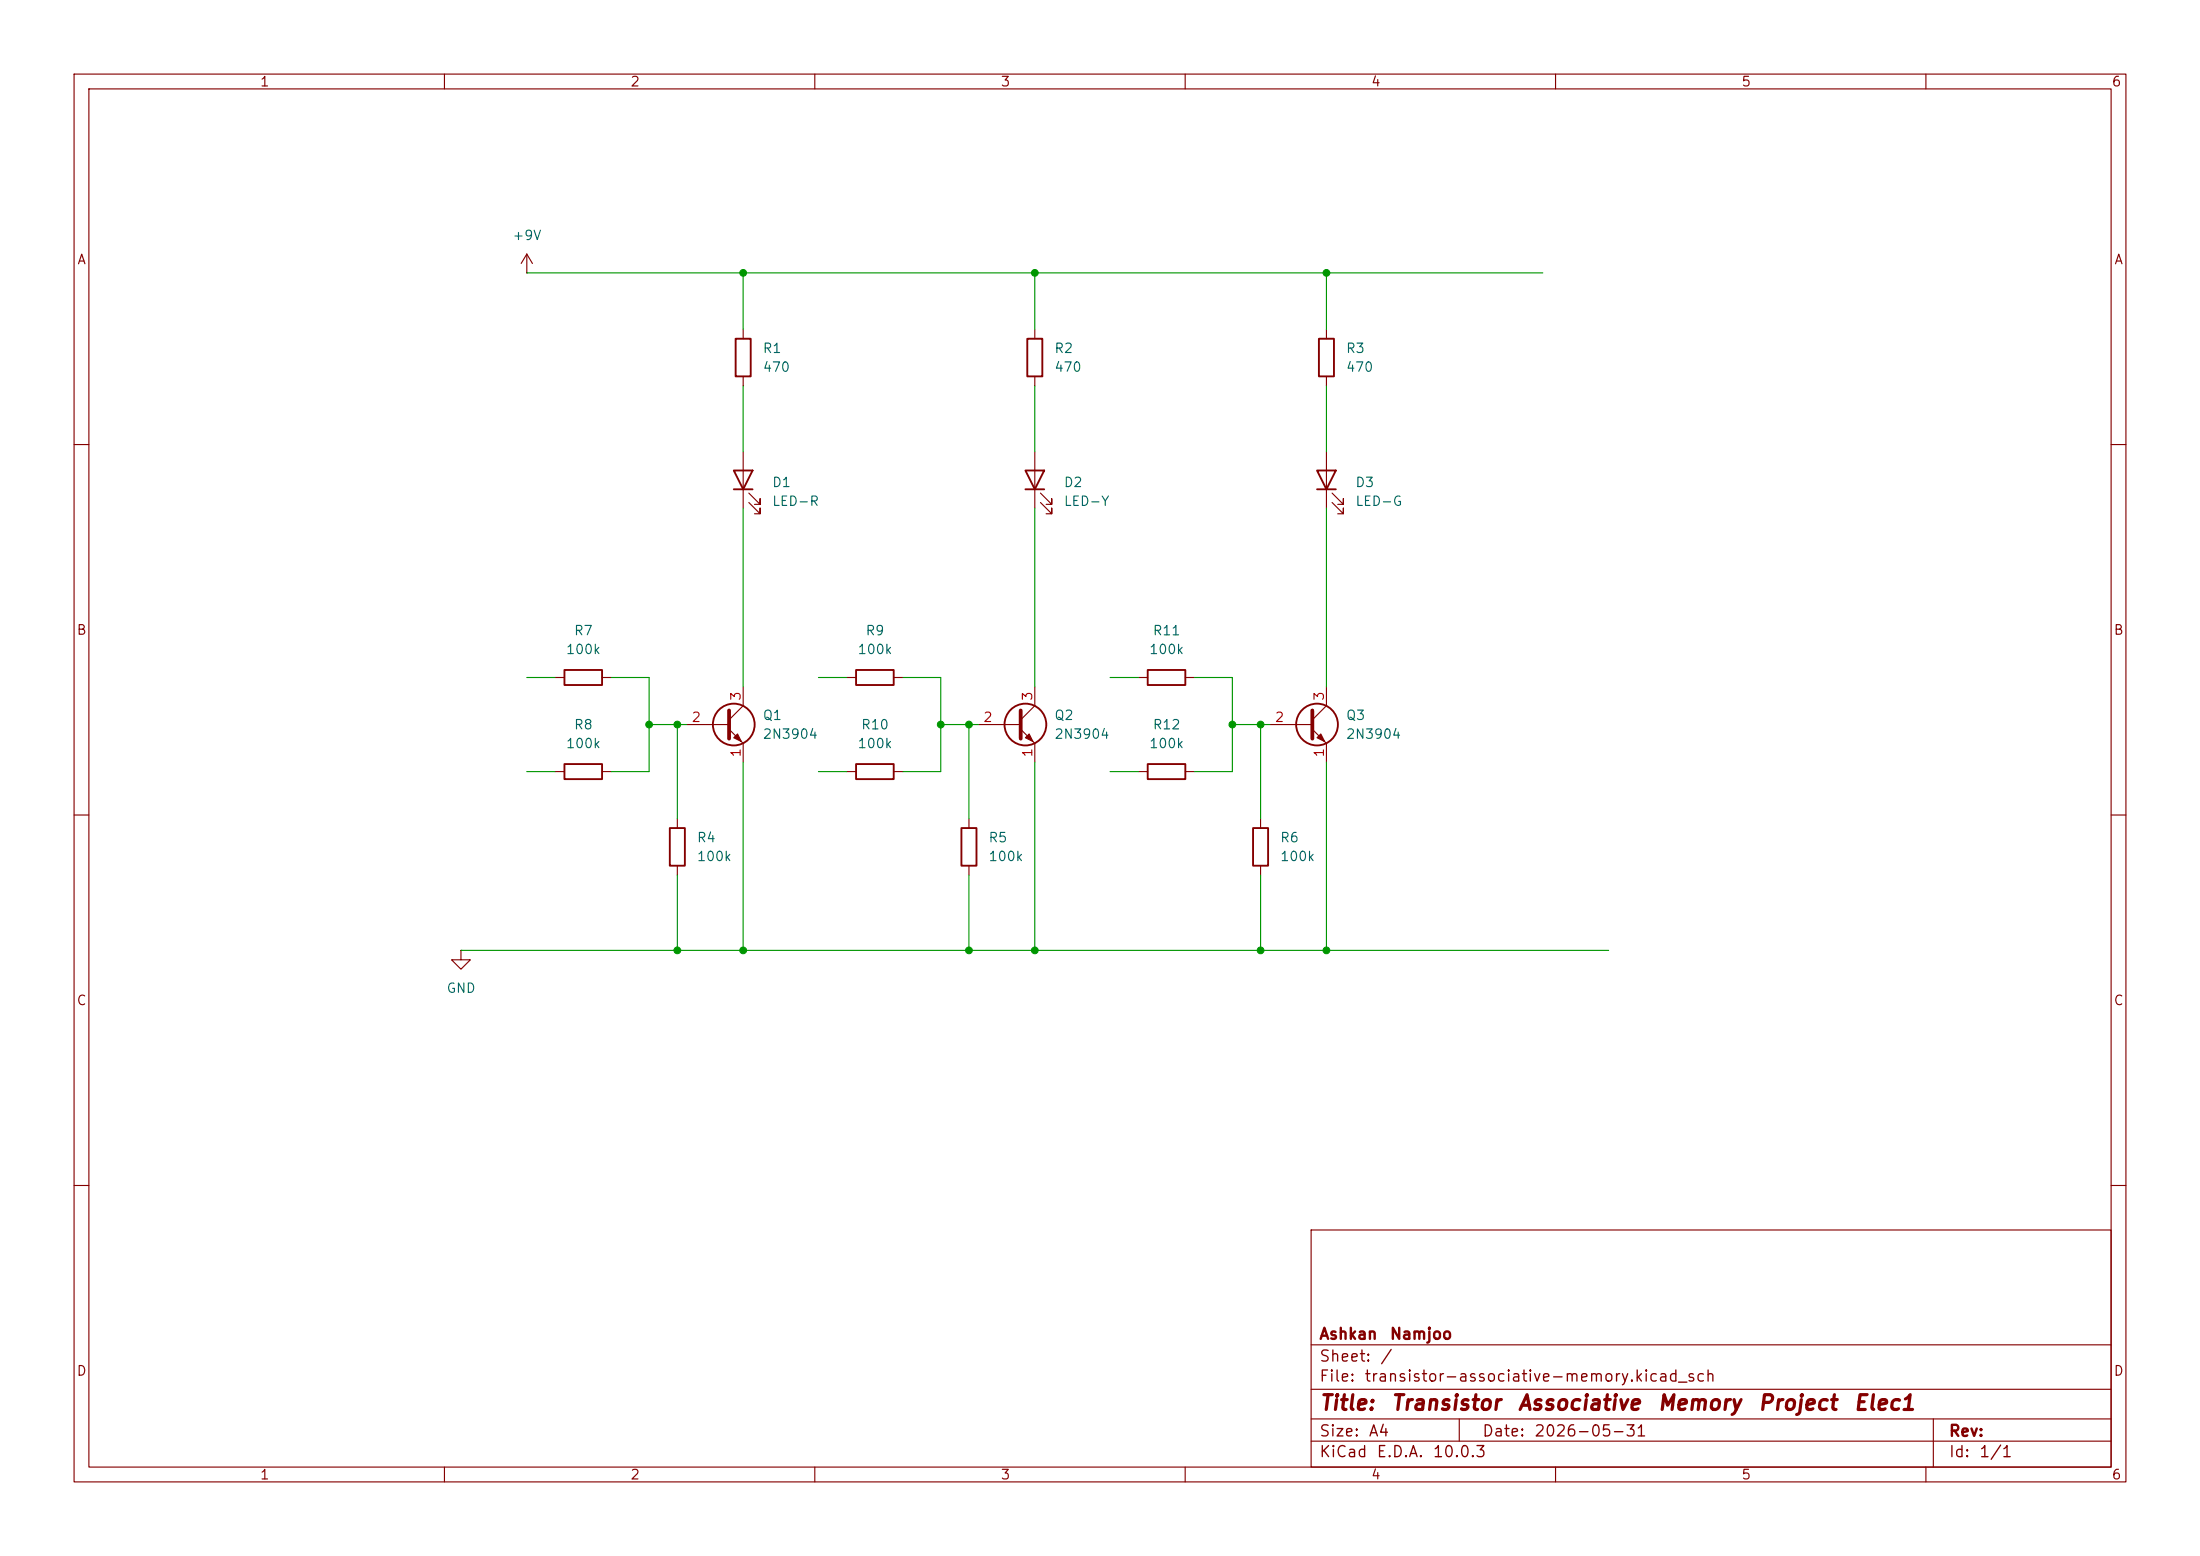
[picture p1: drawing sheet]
(kicad_sch
 (version 20260306)
 (generator "eeschema")
 (generator_version "10.0")
 (paper "A4")
 (title_block
  (title "Transistor Associative Memory Project Elec1")
  (date "2026-05-31")
  (company "Ashkan Namjoo"))
 (lib_symbols
  (symbol "Device:LED"
   (pin_numbers (hide yes))
   (pin_names
    (offset 1.016) (hide yes)) (exclude_from_sim no) (in_bom yes) (on_board yes)
   (in_pos_files yes)
   (duplicate_pin_numbers_are_jumpers no)
   (property "Reference" "D" (at 0 2.54 0) (show_name no) (do_not_autoplace no) (effects (font (size 1.27 1.27))))
   (property "Value" "LED" (at 0 -2.54 0) (show_name no) (do_not_autoplace no) (effects (font (size 1.27 1.27))))
   (property "Footprint" "" (at 0 0 0) (show_name no) (do_not_autoplace no) (hide yes) (effects (font (size 1.27 1.27))))
   (property "Datasheet" "" (at 0 0 0) (show_name no) (do_not_autoplace no) (hide yes) (effects (font (size 1.27 1.27))))
   (property "Description" "Light emitting diode" (at 0 0 0) (show_name no) (do_not_autoplace no) (hide yes) (effects (font (size 1.27 1.27))))
   (property "Sim.Pins" "1=K 2=A" (at 0 0 0) (show_name no) (do_not_autoplace no) (hide yes) (effects (font (size 1.27 1.27))))
   (symbol "LED_0_1"
    (polyline (pts (xy -3.048 -0.762) (xy -4.572 -2.286) (xy -3.81 -2.286) (xy -4.572 -2.286) (xy -4.572 -1.524)) (stroke (width 0) (type default)) (fill (type none)))
    (polyline (pts (xy -1.778 -0.762) (xy -3.302 -2.286) (xy -2.54 -2.286) (xy -3.302 -2.286) (xy -3.302 -1.524)) (stroke (width 0) (type default)) (fill (type none)))
    (polyline (pts (xy -1.27 0) (xy 1.27 0)) (stroke (width 0) (type default)) (fill (type none)))
    (polyline (pts (xy -1.27 -1.27) (xy -1.27 1.27)) (stroke (width 0.254) (type default)) (fill (type none)))
    (polyline (pts (xy 1.27 -1.27) (xy 1.27 1.27) (xy -1.27 0) (xy 1.27 -1.27)) (stroke (width 0.254) (type default)) (fill (type none))))
   (symbol "LED_1_1"
    (pin passive line (at -3.81 0 0) (length 2.54) (name "K" (effects (font (size 1.27 1.27)))) (number "1" (effects (font (size 1.27 1.27)))))
    (pin passive line (at 3.81 0 180) (length 2.54) (name "A" (effects (font (size 1.27 1.27)))) (number "2" (effects (font (size 1.27 1.27))))))
   (embedded_fonts no))
  (symbol "Device:R"
   (pin_numbers (hide yes))
   (pin_names
    (offset 0)) (exclude_from_sim no) (in_bom yes) (on_board yes)
   (in_pos_files yes)
   (duplicate_pin_numbers_are_jumpers no)
   (property "Reference" "R" (at 2.032 0 90) (show_name no) (do_not_autoplace no) (effects (font (size 1.27 1.27))))
   (property "Value" "R" (at 0 0 90) (show_name no) (do_not_autoplace no) (effects (font (size 1.27 1.27))))
   (property "Footprint" "" (at -1.778 0 90) (show_name no) (do_not_autoplace no) (hide yes) (effects (font (size 1.27 1.27))))
   (property "Datasheet" "" (at 0 0 0) (show_name no) (do_not_autoplace no) (hide yes) (effects (font (size 1.27 1.27))))
   (property "Description" "Resistor" (at 0 0 0) (show_name no) (do_not_autoplace no) (hide yes) (effects (font (size 1.27 1.27))))
   (symbol "R_0_1"
    (rectangle (start -1.016 -2.54) (end 1.016 2.54) (stroke (width 0.254) (type default)) (fill (type none))))
   (symbol "R_1_1"
    (pin passive line (at 0 3.81 270) (length 1.27) (name "" (effects (font (size 1.27 1.27)))) (number "1" (effects (font (size 1.27 1.27)))))
    (pin passive line (at 0 -3.81 90) (length 1.27) (name "" (effects (font (size 1.27 1.27)))) (number "2" (effects (font (size 1.27 1.27))))))
   (embedded_fonts no))
  (symbol "Transistor_BJT:2N3904"
   (pin_names
    (offset 0) (hide yes)) (exclude_from_sim no) (in_bom yes) (on_board yes)
   (in_pos_files yes)
   (duplicate_pin_numbers_are_jumpers no)
   (property "Reference" "Q" (at 5.08 1.905 0) (show_name no) (do_not_autoplace no) (effects (font (size 1.27 1.27)) (justify left)))
   (property "Value" "2N3904" (at 5.08 0 0) (show_name no) (do_not_autoplace no) (effects (font (size 1.27 1.27)) (justify left)))
   (property "Footprint" "Package_TO_SOT_THT:TO-92_Inline" (at 5.08 -1.905 0) (show_name no) (do_not_autoplace no) (hide yes) (effects (font (size 1.27 1.27)
    (italic yes)) (justify left)))
   (property "Datasheet" "https://www.onsemi.com/pub/Collateral/2N3903-D.PDF" (at 0 0 0) (show_name no) (do_not_autoplace no) (hide yes) (effects (font (size 1.27 1.27)) (justify left)))
   (property "Description" "0.2A Ic, 40V Vce, Small Signal NPN Transistor, TO-92" (at 0 0 0) (show_name no) (do_not_autoplace no) (hide yes) (effects (font (size 1.27 1.27))))
   (property "Sim.Device" "NPN" (at 0 0 0) (show_name no) (do_not_autoplace no) (hide yes) (effects (font (size 1.27 1.27))))
   (property "Sim.Pins" "1=E 2=B 3=C" (at 0 0 0) (show_name no) (do_not_autoplace no) (hide yes) (effects (font (size 1.27 1.27))))
   (symbol "2N3904_0_1"
    (polyline (pts (xy -2.54 0) (xy 0.635 0)) (stroke (width 0) (type default)) (fill (type none)))
    (polyline (pts (xy 0.635 1.905) (xy 0.635 -1.905)) (stroke (width 0.508) (type default)) (fill (type none)))
    (circle (center 1.27 0) (radius 2.8194) (stroke (width 0.254) (type default)) (fill (type none))))
   (symbol "2N3904_1_1"
    (polyline (pts (xy 0.635 0.635) (xy 2.54 2.54)) (stroke (width 0) (type default)) (fill (type none)))
    (polyline (pts (xy 0.635 -0.635) (xy 2.54 -2.54)) (stroke (width 0) (type default)) (fill (type none)))
    (polyline (pts (xy 1.27 -1.778) (xy 1.778 -1.27) (xy 2.286 -2.286) (xy 1.27 -1.778)) (stroke (width 0) (type default)) (fill (type outline)))
    (pin passive line (at 2.54 -5.08 90) (length 2.54) (name "E" (effects (font (size 1.27 1.27)))) (number "1" (effects (font (size 1.27 1.27)))))
    (pin input line (at -5.08 0 0) (length 2.54) (name "B" (effects (font (size 1.27 1.27)))) (number "2" (effects (font (size 1.27 1.27)))))
    (pin passive line (at 2.54 5.08 270) (length 2.54) (name "C" (effects (font (size 1.27 1.27)))) (number "3" (effects (font (size 1.27 1.27))))))
   (embedded_fonts no))
  (symbol "power:+9V"
   (power global)
   (pin_numbers (hide yes))
   (pin_names
    (offset 0) (hide yes)) (exclude_from_sim no) (in_bom yes) (on_board yes)
   (in_pos_files yes)
   (duplicate_pin_numbers_are_jumpers no)
   (property "Reference" "#PWR" (at 0 -3.81 0) (show_name no) (do_not_autoplace no) (hide yes) (effects (font (size 1.27 1.27))))
   (property "Value" "+9V" (at 0 3.556 0) (show_name no) (do_not_autoplace no) (effects (font (size 1.27 1.27))))
   (property "Footprint" "" (at 0 0 0) (show_name no) (do_not_autoplace no) (hide yes) (effects (font (size 1.27 1.27))))
   (property "Datasheet" "" (at 0 0 0) (show_name no) (do_not_autoplace no) (hide yes) (effects (font (size 1.27 1.27))))
   (property "Description" "Power symbol creates a global label with name \"+9V\"" (at 0 0 0) (show_name no) (do_not_autoplace no) (hide yes) (effects (font (size 1.27 1.27))))
   (symbol "+9V_0_1"
    (polyline (pts (xy -0.762 1.27) (xy 0 2.54)) (stroke (width 0) (type default)) (fill (type none)))
    (polyline (pts (xy 0 2.54) (xy 0.762 1.27)) (stroke (width 0) (type default)) (fill (type none)))
    (polyline (pts (xy 0 0) (xy 0 2.54)) (stroke (width 0) (type default)) (fill (type none))))
   (symbol "+9V_1_1"
    (pin power_in line (at 0 0 90) (length 0) (name "" (effects (font (size 1.27 1.27)))) (number "1" (effects (font (size 1.27 1.27))))))
   (embedded_fonts no))
  (symbol "power:GND"
   (power global)
   (pin_numbers (hide yes))
   (pin_names
    (offset 0) (hide yes)) (exclude_from_sim no) (in_bom yes) (on_board yes)
   (in_pos_files yes)
   (duplicate_pin_numbers_are_jumpers no)
   (property "Reference" "#PWR" (at 0 -6.35 0) (show_name no) (do_not_autoplace no) (hide yes) (effects (font (size 1.27 1.27))))
   (property "Value" "GND" (at 0 -3.81 0) (show_name no) (do_not_autoplace no) (effects (font (size 1.27 1.27))))
   (property "Footprint" "" (at 0 0 0) (show_name no) (do_not_autoplace no) (hide yes) (effects (font (size 1.27 1.27))))
   (property "Datasheet" "" (at 0 0 0) (show_name no) (do_not_autoplace no) (hide yes) (effects (font (size 1.27 1.27))))
   (property "Description" "Power symbol creates a global label with name \"GND\" , ground" (at 0 0 0) (show_name no) (do_not_autoplace no) (hide yes) (effects (font (size 1.27 1.27))))
   (symbol "GND_0_1"
    (polyline (pts (xy 0 0) (xy 0 -1.27) (xy 1.27 -1.27) (xy 0 -2.54) (xy -1.27 -1.27) (xy 0 -1.27)) (stroke (width 0) (type default)) (fill (type none))))
   (symbol "GND_1_1"
    (pin power_in line (at 0 0 270) (length 0) (name "" (effects (font (size 1.27 1.27)))) (number "1" (effects (font (size 1.27 1.27))))))
   (embedded_fonts no)))
 (junction
  (at 166.37 97.79)
  (diameter 0)
  (color 0 0 0 0))
 (junction
  (at 130.81 97.79)
  (diameter 0)
  (color 0 0 0 0))
 (junction
  (at 130.81 128.27)
  (diameter 0)
  (color 0 0 0 0))
 (junction
  (at 139.7 128.27)
  (diameter 0)
  (color 0 0 0 0))
 (junction
  (at 87.63 97.79)
  (diameter 0)
  (color 0 0 0 0))
 (junction
  (at 100.33 128.27)
  (diameter 0)
  (color 0 0 0 0))
 (junction
  (at 127 97.79)
  (diameter 0)
  (color 0 0 0 0))
 (junction
  (at 91.44 128.27)
  (diameter 0)
  (color 0 0 0 0))
 (junction
  (at 100.33 36.83)
  (diameter 0)
  (color 0 0 0 0))
 (junction
  (at 170.18 128.27)
  (diameter 0)
  (color 0 0 0 0))
 (junction
  (at 91.44 97.79)
  (diameter 0)
  (color 0 0 0 0))
 (junction
  (at 179.07 128.27)
  (diameter 0)
  (color 0 0 0 0))
 (junction
  (at 139.7 36.83)
  (diameter 0)
  (color 0 0 0 0))
 (junction
  (at 170.18 97.79)
  (diameter 0)
  (color 0 0 0 0))
 (junction
  (at 179.07 36.83)
  (diameter 0)
  (color 0 0 0 0))
 (wire
  (pts (xy 87.63 104.14) (xy 87.63 97.79))
  (stroke (width 0) (type default)))
 (wire
  (pts (xy 139.7 68.58) (xy 139.7 92.71))
  (stroke (width 0) (type default)))
 (wire
  (pts (xy 100.33 44.45) (xy 100.33 36.83))
  (stroke (width 0) (type default)))
 (wire
  (pts (xy 100.33 68.58) (xy 100.33 92.71))
  (stroke (width 0) (type default)))
 (wire
  (pts (xy 139.7 102.87) (xy 139.7 128.27))
  (stroke (width 0) (type default)))
 (wire
  (pts (xy 91.44 128.27) (xy 100.33 128.27))
  (stroke (width 0) (type default)))
 (wire
  (pts (xy 179.07 36.83) (xy 208.28 36.83))
  (stroke (width 0) (type default)))
 (wire
  (pts (xy 87.63 97.79) (xy 87.63 91.44))
  (stroke (width 0) (type default)))
 (wire
  (pts (xy 139.7 52.07) (xy 139.7 60.96))
  (stroke (width 0) (type default)))
 (wire
  (pts (xy 127 104.14) (xy 127 97.79))
  (stroke (width 0) (type default)))
 (wire
  (pts (xy 139.7 36.83) (xy 179.07 36.83))
  (stroke (width 0) (type default)))
 (wire
  (pts (xy 71.12 36.83) (xy 100.33 36.83))
  (stroke (width 0) (type default)))
 (wire
  (pts (xy 130.81 118.11) (xy 130.81 128.27))
  (stroke (width 0) (type default)))
 (wire
  (pts (xy 71.12 104.14) (xy 74.93 104.14))
  (stroke (width 0) (type default)))
 (wire
  (pts (xy 161.29 91.44) (xy 166.37 91.44))
  (stroke (width 0) (type default)))
 (wire
  (pts (xy 121.92 104.14) (xy 127 104.14))
  (stroke (width 0) (type default)))
 (wire
  (pts (xy 179.07 128.27) (xy 217.17 128.27))
  (stroke (width 0) (type default)))
 (wire
  (pts (xy 91.44 97.79) (xy 92.71 97.79))
  (stroke (width 0) (type default)))
 (wire
  (pts (xy 127 97.79) (xy 132.08 97.79))
  (stroke (width 0) (type default)))
 (wire
  (pts (xy 179.07 102.87) (xy 179.07 128.27))
  (stroke (width 0) (type default)))
 (wire
  (pts (xy 179.07 52.07) (xy 179.07 60.96))
  (stroke (width 0) (type default)))
 (wire
  (pts (xy 179.07 68.58) (xy 179.07 92.71))
  (stroke (width 0) (type default)))
 (wire
  (pts (xy 71.12 91.44) (xy 74.93 91.44))
  (stroke (width 0) (type default)))
 (wire
  (pts (xy 100.33 52.07) (xy 100.33 60.96))
  (stroke (width 0) (type default)))
 (wire
  (pts (xy 82.55 91.44) (xy 87.63 91.44))
  (stroke (width 0) (type default)))
 (wire
  (pts (xy 139.7 128.27) (xy 179.07 128.27))
  (stroke (width 0) (type default)))
 (wire
  (pts (xy 87.63 97.79) (xy 91.44 97.79))
  (stroke (width 0) (type default)))
 (wire
  (pts (xy 166.37 97.79) (xy 171.45 97.79))
  (stroke (width 0) (type default)))
 (wire
  (pts (xy 110.49 104.14) (xy 114.3 104.14))
  (stroke (width 0) (type default)))
 (wire
  (pts (xy 100.33 128.27) (xy 139.7 128.27))
  (stroke (width 0) (type default)))
 (wire
  (pts (xy 91.44 97.79) (xy 91.44 110.49))
  (stroke (width 0) (type default)))
 (wire
  (pts (xy 100.33 102.87) (xy 100.33 128.27))
  (stroke (width 0) (type default)))
 (wire
  (pts (xy 170.18 118.11) (xy 170.18 128.27))
  (stroke (width 0) (type default)))
 (wire
  (pts (xy 149.86 91.44) (xy 153.67 91.44))
  (stroke (width 0) (type default)))
 (wire
  (pts (xy 127 97.79) (xy 127 91.44))
  (stroke (width 0) (type default)))
 (wire
  (pts (xy 82.55 104.14) (xy 87.63 104.14))
  (stroke (width 0) (type default)))
 (wire
  (pts (xy 91.44 118.11) (xy 91.44 128.27))
  (stroke (width 0) (type default)))
 (wire
  (pts (xy 166.37 97.79) (xy 166.37 91.44))
  (stroke (width 0) (type default)))
 (wire
  (pts (xy 170.18 97.79) (xy 170.18 110.49))
  (stroke (width 0) (type default)))
 (wire
  (pts (xy 139.7 36.83) (xy 139.7 44.45))
  (stroke (width 0) (type default)))
 (wire
  (pts (xy 130.81 97.79) (xy 130.81 110.49))
  (stroke (width 0) (type default)))
 (wire
  (pts (xy 110.49 91.44) (xy 114.3 91.44))
  (stroke (width 0) (type default)))
 (wire
  (pts (xy 166.37 104.14) (xy 166.37 97.79))
  (stroke (width 0) (type default)))
 (wire
  (pts (xy 62.23 128.27) (xy 91.44 128.27))
  (stroke (width 0) (type default)))
 (wire
  (pts (xy 121.92 91.44) (xy 127 91.44))
  (stroke (width 0) (type default)))
 (wire
  (pts (xy 179.07 36.83) (xy 179.07 44.45))
  (stroke (width 0) (type default)))
 (wire
  (pts (xy 100.33 36.83) (xy 139.7 36.83))
  (stroke (width 0) (type default)))
 (wire
  (pts (xy 149.86 104.14) (xy 153.67 104.14))
  (stroke (width 0) (type default)))
 (wire
  (pts (xy 161.29 104.14) (xy 166.37 104.14))
  (stroke (width 0) (type default)))
 (symbol
  (lib_id "Device:R")
  (at 118.11 91.44 90)
  (unit 1)
  (body_style 1)
  (exclude_from_sim no)
  (in_bom yes)
  (on_board yes)
  (in_pos_files yes)
  (dnp no)
  (fields_autoplaced yes)
  (property "Reference" "R9" (at 118.11 85.09 90) (show_name no) (do_not_autoplace no) (effects (font (size 1.27 1.27))))
  (property "Value" "100k" (at 118.11 87.63 90) (show_name no) (do_not_autoplace no) (effects (font (size 1.27 1.27))))
  (property "Footprint" "" (at 118.11 93.218 90) (hide yes) (show_name no) (do_not_autoplace no) (effects (font (size 1.27 1.27))))
  (property "Datasheet" "" (at 118.11 91.44 0) (hide yes) (show_name no) (do_not_autoplace no) (effects (font (size 1.27 1.27))))
  (property "Description" "Resistor" (at 118.11 91.44 0) (hide yes) (show_name no) (do_not_autoplace no) (effects (font (size 1.27 1.27))))
  (pin "2")
  (pin "1"))
 (symbol
  (lib_id "Device:R")
  (at 78.74 91.44 90)
  (unit 1)
  (body_style 1)
  (exclude_from_sim no)
  (in_bom yes)
  (on_board yes)
  (in_pos_files yes)
  (dnp no)
  (fields_autoplaced yes)
  (property "Reference" "R7" (at 78.74 85.09 90) (show_name no) (do_not_autoplace no) (effects (font (size 1.27 1.27))))
  (property "Value" "100k" (at 78.74 87.63 90) (show_name no) (do_not_autoplace no) (effects (font (size 1.27 1.27))))
  (property "Footprint" "" (at 78.74 93.218 90) (hide yes) (show_name no) (do_not_autoplace no) (effects (font (size 1.27 1.27))))
  (property "Datasheet" "" (at 78.74 91.44 0) (hide yes) (show_name no) (do_not_autoplace no) (effects (font (size 1.27 1.27))))
  (property "Description" "Resistor" (at 78.74 91.44 0) (hide yes) (show_name no) (do_not_autoplace no) (effects (font (size 1.27 1.27))))
  (pin "2")
  (pin "1"))
 (symbol
  (lib_id "Device:R")
  (at 170.18 114.3 0)
  (unit 1)
  (body_style 1)
  (exclude_from_sim no)
  (in_bom yes)
  (on_board yes)
  (in_pos_files yes)
  (dnp no)
  (fields_autoplaced yes)
  (property "Reference" "R6" (at 172.72 113.0299 0) (show_name no) (do_not_autoplace no) (effects (font (size 1.27 1.27)) (justify left)))
  (property "Value" "100k" (at 172.72 115.5699 0) (show_name no) (do_not_autoplace no) (effects (font (size 1.27 1.27)) (justify left)))
  (property "Footprint" "" (at 168.402 114.3 90) (hide yes) (show_name no) (do_not_autoplace no) (effects (font (size 1.27 1.27))))
  (property "Datasheet" "" (at 170.18 114.3 0) (hide yes) (show_name no) (do_not_autoplace no) (effects (font (size 1.27 1.27))))
  (property "Description" "Resistor" (at 170.18 114.3 0) (hide yes) (show_name no) (do_not_autoplace no) (effects (font (size 1.27 1.27))))
  (pin "2")
  (pin "1"))
 (symbol
  (lib_id "Device:R")
  (at 91.44 114.3 0)
  (unit 1)
  (body_style 1)
  (exclude_from_sim no)
  (in_bom yes)
  (on_board yes)
  (in_pos_files yes)
  (dnp no)
  (fields_autoplaced yes)
  (property "Reference" "R4" (at 93.98 113.0299 0) (show_name no) (do_not_autoplace no) (effects (font (size 1.27 1.27)) (justify left)))
  (property "Value" "100k" (at 93.98 115.5699 0) (show_name no) (do_not_autoplace no) (effects (font (size 1.27 1.27)) (justify left)))
  (property "Footprint" "" (at 89.662 114.3 90) (hide yes) (show_name no) (do_not_autoplace no) (effects (font (size 1.27 1.27))))
  (property "Datasheet" "" (at 91.44 114.3 0) (hide yes) (show_name no) (do_not_autoplace no) (effects (font (size 1.27 1.27))))
  (property "Description" "Resistor" (at 91.44 114.3 0) (hide yes) (show_name no) (do_not_autoplace no) (effects (font (size 1.27 1.27))))
  (pin "2")
  (pin "1"))
 (symbol
  (lib_id "Device:LED")
  (at 100.33 64.77 90)
  (unit 1)
  (body_style 1)
  (exclude_from_sim no)
  (in_bom yes)
  (on_board yes)
  (in_pos_files yes)
  (dnp no)
  (fields_autoplaced yes)
  (property "Reference" "D1" (at 104.14 65.0874 90) (show_name no) (do_not_autoplace no) (effects (font (size 1.27 1.27)) (justify right)))
  (property "Value" "LED-R" (at 104.14 67.6274 90) (show_name no) (do_not_autoplace no) (effects (font (size 1.27 1.27)) (justify right)))
  (property "Footprint" "" (at 100.33 64.77 0) (hide yes) (show_name no) (do_not_autoplace no) (effects (font (size 1.27 1.27))))
  (property "Datasheet" "" (at 100.33 64.77 0) (hide yes) (show_name no) (do_not_autoplace no) (effects (font (size 1.27 1.27))))
  (property "Description" "Light emitting diode" (at 100.33 64.77 0) (hide yes) (show_name no) (do_not_autoplace no) (effects (font (size 1.27 1.27))))
  (property "Sim.Pins" "1=K 2=A" (at 100.33 64.77 0) (hide yes) (show_name no) (do_not_autoplace no) (effects (font (size 1.27 1.27))))
  (pin "2")
  (pin "1"))
 (symbol
  (lib_id "Device:R")
  (at 78.74 104.14 90)
  (unit 1)
  (body_style 1)
  (exclude_from_sim no)
  (in_bom yes)
  (on_board yes)
  (in_pos_files yes)
  (dnp no)
  (fields_autoplaced yes)
  (property "Reference" "R8" (at 78.74 97.79 90) (show_name no) (do_not_autoplace no) (effects (font (size 1.27 1.27))))
  (property "Value" "100k" (at 78.74 100.33 90) (show_name no) (do_not_autoplace no) (effects (font (size 1.27 1.27))))
  (property "Footprint" "" (at 78.74 105.918 90) (hide yes) (show_name no) (do_not_autoplace no) (effects (font (size 1.27 1.27))))
  (property "Datasheet" "" (at 78.74 104.14 0) (hide yes) (show_name no) (do_not_autoplace no) (effects (font (size 1.27 1.27))))
  (property "Description" "Resistor" (at 78.74 104.14 0) (hide yes) (show_name no) (do_not_autoplace no) (effects (font (size 1.27 1.27))))
  (pin "2")
  (pin "1"))
 (symbol
  (lib_id "Device:R")
  (at 130.81 114.3 0)
  (unit 1)
  (body_style 1)
  (exclude_from_sim no)
  (in_bom yes)
  (on_board yes)
  (in_pos_files yes)
  (dnp no)
  (fields_autoplaced yes)
  (property "Reference" "R5" (at 133.35 113.0299 0) (show_name no) (do_not_autoplace no) (effects (font (size 1.27 1.27)) (justify left)))
  (property "Value" "100k" (at 133.35 115.5699 0) (show_name no) (do_not_autoplace no) (effects (font (size 1.27 1.27)) (justify left)))
  (property "Footprint" "" (at 129.032 114.3 90) (hide yes) (show_name no) (do_not_autoplace no) (effects (font (size 1.27 1.27))))
  (property "Datasheet" "" (at 130.81 114.3 0) (hide yes) (show_name no) (do_not_autoplace no) (effects (font (size 1.27 1.27))))
  (property "Description" "Resistor" (at 130.81 114.3 0) (hide yes) (show_name no) (do_not_autoplace no) (effects (font (size 1.27 1.27))))
  (pin "2")
  (pin "1"))
 (symbol
  (lib_id "power:GND")
  (at 62.23 128.27 0)
  (unit 1)
  (body_style 1)
  (exclude_from_sim no)
  (in_bom yes)
  (on_board yes)
  (in_pos_files yes)
  (dnp no)
  (fields_autoplaced yes)
  (property "Reference" "#PWR01" (at 62.23 134.62 0) (hide yes) (show_name no) (do_not_autoplace no) (effects (font (size 1.27 1.27))))
  (property "Value" "GND" (at 62.23 133.35 0) (show_name no) (do_not_autoplace no) (effects (font (size 1.27 1.27))))
  (property "Footprint" "" (at 62.23 128.27 0) (hide yes) (show_name no) (do_not_autoplace no) (effects (font (size 1.27 1.27))))
  (property "Datasheet" "" (at 62.23 128.27 0) (hide yes) (show_name no) (do_not_autoplace no) (effects (font (size 1.27 1.27))))
  (property "Description" "Power symbol creates a global label with name \"GND\" , ground" (at 62.23 128.27 0) (hide yes) (show_name no) (do_not_autoplace no) (effects (font (size 1.27 1.27))))
  (pin "1"))
 (symbol
  (lib_id "Device:R")
  (at 157.48 91.44 90)
  (unit 1)
  (body_style 1)
  (exclude_from_sim no)
  (in_bom yes)
  (on_board yes)
  (in_pos_files yes)
  (dnp no)
  (fields_autoplaced yes)
  (property "Reference" "R11" (at 157.48 85.09 90) (show_name no) (do_not_autoplace no) (effects (font (size 1.27 1.27))))
  (property "Value" "100k" (at 157.48 87.63 90) (show_name no) (do_not_autoplace no) (effects (font (size 1.27 1.27))))
  (property "Footprint" "" (at 157.48 93.218 90) (hide yes) (show_name no) (do_not_autoplace no) (effects (font (size 1.27 1.27))))
  (property "Datasheet" "" (at 157.48 91.44 0) (hide yes) (show_name no) (do_not_autoplace no) (effects (font (size 1.27 1.27))))
  (property "Description" "Resistor" (at 157.48 91.44 0) (hide yes) (show_name no) (do_not_autoplace no) (effects (font (size 1.27 1.27))))
  (pin "2")
  (pin "1"))
 (symbol
  (lib_id "Device:LED")
  (at 139.7 64.77 90)
  (unit 1)
  (body_style 1)
  (exclude_from_sim no)
  (in_bom yes)
  (on_board yes)
  (in_pos_files yes)
  (dnp no)
  (fields_autoplaced yes)
  (property "Reference" "D2" (at 143.51 65.0874 90) (show_name no) (do_not_autoplace no) (effects (font (size 1.27 1.27)) (justify right)))
  (property "Value" "LED-Y" (at 143.51 67.6274 90) (show_name no) (do_not_autoplace no) (effects (font (size 1.27 1.27)) (justify right)))
  (property "Footprint" "" (at 139.7 64.77 0) (hide yes) (show_name no) (do_not_autoplace no) (effects (font (size 1.27 1.27))))
  (property "Datasheet" "" (at 139.7 64.77 0) (hide yes) (show_name no) (do_not_autoplace no) (effects (font (size 1.27 1.27))))
  (property "Description" "Light emitting diode" (at 139.7 64.77 0) (hide yes) (show_name no) (do_not_autoplace no) (effects (font (size 1.27 1.27))))
  (property "Sim.Pins" "1=K 2=A" (at 139.7 64.77 0) (hide yes) (show_name no) (do_not_autoplace no) (effects (font (size 1.27 1.27))))
  (pin "2")
  (pin "1"))
 (symbol
  (lib_id "Transistor_BJT:2N3904")
  (at 176.53 97.79 0)
  (unit 1)
  (body_style 1)
  (exclude_from_sim no)
  (in_bom yes)
  (on_board yes)
  (in_pos_files yes)
  (dnp no)
  (fields_autoplaced yes)
  (property "Reference" "Q3" (at 181.61 96.5199 0) (show_name no) (do_not_autoplace no) (effects (font (size 1.27 1.27)) (justify left)))
  (property "Value" "2N3904" (at 181.61 99.0599 0) (show_name no) (do_not_autoplace no) (effects (font (size 1.27 1.27)) (justify left)))
  (property "Footprint" "Package_TO_SOT_THT:TO-92_Inline" (at 181.61 99.695 0) (hide yes) (show_name no) (do_not_autoplace no) (effects (font (size 1.27 1.27)
    (italic yes)) (justify left)))
  (property "Datasheet" "https://www.onsemi.com/pub/Collateral/2N3903-D.PDF" (at 176.53 97.79 0) (hide yes) (show_name no) (do_not_autoplace no) (effects (font (size 1.27 1.27)) (justify left)))
  (property "Description" "0.2A Ic, 40V Vce, Small Signal NPN Transistor, TO-92" (at 176.53 97.79 0) (hide yes) (show_name no) (do_not_autoplace no) (effects (font (size 1.27 1.27))))
  (property "Sim.Device" "NPN" (at 176.53 97.79 0) (hide yes) (show_name no) (do_not_autoplace no) (effects (font (size 1.27 1.27))))
  (property "Sim.Pins" "1=E 2=B 3=C" (at 176.53 97.79 0) (hide yes) (show_name no) (do_not_autoplace no) (effects (font (size 1.27 1.27))))
  (pin "3")
  (pin "1")
  (pin "2"))
 (symbol
  (lib_id "Device:R")
  (at 157.48 104.14 90)
  (unit 1)
  (body_style 1)
  (exclude_from_sim no)
  (in_bom yes)
  (on_board yes)
  (in_pos_files yes)
  (dnp no)
  (fields_autoplaced yes)
  (property "Reference" "R12" (at 157.48 97.79 90) (show_name no) (do_not_autoplace no) (effects (font (size 1.27 1.27))))
  (property "Value" "100k" (at 157.48 100.33 90) (show_name no) (do_not_autoplace no) (effects (font (size 1.27 1.27))))
  (property "Footprint" "" (at 157.48 105.918 90) (hide yes) (show_name no) (do_not_autoplace no) (effects (font (size 1.27 1.27))))
  (property "Datasheet" "" (at 157.48 104.14 0) (hide yes) (show_name no) (do_not_autoplace no) (effects (font (size 1.27 1.27))))
  (property "Description" "Resistor" (at 157.48 104.14 0) (hide yes) (show_name no) (do_not_autoplace no) (effects (font (size 1.27 1.27))))
  (pin "2")
  (pin "1"))
 (symbol
  (lib_id "Device:R")
  (at 118.11 104.14 90)
  (unit 1)
  (body_style 1)
  (exclude_from_sim no)
  (in_bom yes)
  (on_board yes)
  (in_pos_files yes)
  (dnp no)
  (fields_autoplaced yes)
  (property "Reference" "R10" (at 118.11 97.79 90) (show_name no) (do_not_autoplace no) (effects (font (size 1.27 1.27))))
  (property "Value" "100k" (at 118.11 100.33 90) (show_name no) (do_not_autoplace no) (effects (font (size 1.27 1.27))))
  (property "Footprint" "" (at 118.11 105.918 90) (hide yes) (show_name no) (do_not_autoplace no) (effects (font (size 1.27 1.27))))
  (property "Datasheet" "" (at 118.11 104.14 0) (hide yes) (show_name no) (do_not_autoplace no) (effects (font (size 1.27 1.27))))
  (property "Description" "Resistor" (at 118.11 104.14 0) (hide yes) (show_name no) (do_not_autoplace no) (effects (font (size 1.27 1.27))))
  (pin "2")
  (pin "1"))
 (symbol
  (lib_id "Device:R")
  (at 100.33 48.26 0)
  (unit 1)
  (body_style 1)
  (exclude_from_sim no)
  (in_bom yes)
  (on_board yes)
  (in_pos_files yes)
  (dnp no)
  (fields_autoplaced yes)
  (property "Reference" "R1" (at 102.87 46.9899 0) (show_name no) (do_not_autoplace no) (effects (font (size 1.27 1.27)) (justify left)))
  (property "Value" "470" (at 102.87 49.5299 0) (show_name no) (do_not_autoplace no) (effects (font (size 1.27 1.27)) (justify left)))
  (property "Footprint" "" (at 98.552 48.26 90) (hide yes) (show_name no) (do_not_autoplace no) (effects (font (size 1.27 1.27))))
  (property "Datasheet" "" (at 100.33 48.26 0) (hide yes) (show_name no) (do_not_autoplace no) (effects (font (size 1.27 1.27))))
  (property "Description" "Resistor" (at 100.33 48.26 0) (hide yes) (show_name no) (do_not_autoplace no) (effects (font (size 1.27 1.27))))
  (pin "2")
  (pin "1"))
 (symbol
  (lib_id "Transistor_BJT:2N3904")
  (at 97.79 97.79 0)
  (unit 1)
  (body_style 1)
  (exclude_from_sim no)
  (in_bom yes)
  (on_board yes)
  (in_pos_files yes)
  (dnp no)
  (fields_autoplaced yes)
  (property "Reference" "Q1" (at 102.87 96.5199 0) (show_name no) (do_not_autoplace no) (effects (font (size 1.27 1.27)) (justify left)))
  (property "Value" "2N3904" (at 102.87 99.0599 0) (show_name no) (do_not_autoplace no) (effects (font (size 1.27 1.27)) (justify left)))
  (property "Footprint" "Package_TO_SOT_THT:TO-92_Inline" (at 102.87 99.695 0) (hide yes) (show_name no) (do_not_autoplace no) (effects (font (size 1.27 1.27)
    (italic yes)) (justify left)))
  (property "Datasheet" "https://www.onsemi.com/pub/Collateral/2N3903-D.PDF" (at 97.79 97.79 0) (hide yes) (show_name no) (do_not_autoplace no) (effects (font (size 1.27 1.27)) (justify left)))
  (property "Description" "0.2A Ic, 40V Vce, Small Signal NPN Transistor, TO-92" (at 97.79 97.79 0) (hide yes) (show_name no) (do_not_autoplace no) (effects (font (size 1.27 1.27))))
  (property "Sim.Device" "NPN" (at 97.79 97.79 0) (hide yes) (show_name no) (do_not_autoplace no) (effects (font (size 1.27 1.27))))
  (property "Sim.Pins" "1=E 2=B 3=C" (at 97.79 97.79 0) (hide yes) (show_name no) (do_not_autoplace no) (effects (font (size 1.27 1.27))))
  (pin "3")
  (pin "1")
  (pin "2"))
 (symbol
  (lib_id "Device:LED")
  (at 179.07 64.77 90)
  (unit 1)
  (body_style 1)
  (exclude_from_sim no)
  (in_bom yes)
  (on_board yes)
  (in_pos_files yes)
  (dnp no)
  (fields_autoplaced yes)
  (property "Reference" "D3" (at 182.88 65.0874 90) (show_name no) (do_not_autoplace no) (effects (font (size 1.27 1.27)) (justify right)))
  (property "Value" "LED-G" (at 182.88 67.6274 90) (show_name no) (do_not_autoplace no) (effects (font (size 1.27 1.27)) (justify right)))
  (property "Footprint" "" (at 179.07 64.77 0) (hide yes) (show_name no) (do_not_autoplace no) (effects (font (size 1.27 1.27))))
  (property "Datasheet" "" (at 179.07 64.77 0) (hide yes) (show_name no) (do_not_autoplace no) (effects (font (size 1.27 1.27))))
  (property "Description" "Light emitting diode" (at 179.07 64.77 0) (hide yes) (show_name no) (do_not_autoplace no) (effects (font (size 1.27 1.27))))
  (property "Sim.Pins" "1=K 2=A" (at 179.07 64.77 0) (hide yes) (show_name no) (do_not_autoplace no) (effects (font (size 1.27 1.27))))
  (pin "2")
  (pin "1"))
 (symbol
  (lib_id "Transistor_BJT:2N3904")
  (at 137.16 97.79 0)
  (unit 1)
  (body_style 1)
  (exclude_from_sim no)
  (in_bom yes)
  (on_board yes)
  (in_pos_files yes)
  (dnp no)
  (fields_autoplaced yes)
  (property "Reference" "Q2" (at 142.24 96.5199 0) (show_name no) (do_not_autoplace no) (effects (font (size 1.27 1.27)) (justify left)))
  (property "Value" "2N3904" (at 142.24 99.0599 0) (show_name no) (do_not_autoplace no) (effects (font (size 1.27 1.27)) (justify left)))
  (property "Footprint" "Package_TO_SOT_THT:TO-92_Inline" (at 142.24 99.695 0) (hide yes) (show_name no) (do_not_autoplace no) (effects (font (size 1.27 1.27)
    (italic yes)) (justify left)))
  (property "Datasheet" "https://www.onsemi.com/pub/Collateral/2N3903-D.PDF" (at 137.16 97.79 0) (hide yes) (show_name no) (do_not_autoplace no) (effects (font (size 1.27 1.27)) (justify left)))
  (property "Description" "0.2A Ic, 40V Vce, Small Signal NPN Transistor, TO-92" (at 137.16 97.79 0) (hide yes) (show_name no) (do_not_autoplace no) (effects (font (size 1.27 1.27))))
  (property "Sim.Device" "NPN" (at 137.16 97.79 0) (hide yes) (show_name no) (do_not_autoplace no) (effects (font (size 1.27 1.27))))
  (property "Sim.Pins" "1=E 2=B 3=C" (at 137.16 97.79 0) (hide yes) (show_name no) (do_not_autoplace no) (effects (font (size 1.27 1.27))))
  (pin "3")
  (pin "1")
  (pin "2"))
 (symbol
  (lib_id "power:+9V")
  (at 71.12 36.83 0)
  (unit 1)
  (body_style 1)
  (exclude_from_sim no)
  (in_bom yes)
  (on_board yes)
  (in_pos_files yes)
  (dnp no)
  (fields_autoplaced yes)
  (property "Reference" "#PWR02" (at 71.12 40.64 0) (hide yes) (show_name no) (do_not_autoplace no) (effects (font (size 1.27 1.27))))
  (property "Value" "+9V" (at 71.12 31.75 0) (show_name no) (do_not_autoplace no) (effects (font (size 1.27 1.27))))
  (property "Footprint" "" (at 71.12 36.83 0) (hide yes) (show_name no) (do_not_autoplace no) (effects (font (size 1.27 1.27))))
  (property "Datasheet" "" (at 71.12 36.83 0) (hide yes) (show_name no) (do_not_autoplace no) (effects (font (size 1.27 1.27))))
  (property "Description" "Power symbol creates a global label with name \"+9V\"" (at 71.12 36.83 0) (hide yes) (show_name no) (do_not_autoplace no) (effects (font (size 1.27 1.27))))
  (pin "1"))
 (symbol
  (lib_id "Device:R")
  (at 139.7 48.26 0)
  (unit 1)
  (body_style 1)
  (exclude_from_sim no)
  (in_bom yes)
  (on_board yes)
  (in_pos_files yes)
  (dnp no)
  (fields_autoplaced yes)
  (property "Reference" "R2" (at 142.24 46.9899 0) (show_name no) (do_not_autoplace no) (effects (font (size 1.27 1.27)) (justify left)))
  (property "Value" "470" (at 142.24 49.5299 0) (show_name no) (do_not_autoplace no) (effects (font (size 1.27 1.27)) (justify left)))
  (property "Footprint" "" (at 137.922 48.26 90) (hide yes) (show_name no) (do_not_autoplace no) (effects (font (size 1.27 1.27))))
  (property "Datasheet" "" (at 139.7 48.26 0) (hide yes) (show_name no) (do_not_autoplace no) (effects (font (size 1.27 1.27))))
  (property "Description" "Resistor" (at 139.7 48.26 0) (hide yes) (show_name no) (do_not_autoplace no) (effects (font (size 1.27 1.27))))
  (pin "2")
  (pin "1"))
 (symbol
  (lib_id "Device:R")
  (at 179.07 48.26 0)
  (unit 1)
  (body_style 1)
  (exclude_from_sim no)
  (in_bom yes)
  (on_board yes)
  (in_pos_files yes)
  (dnp no)
  (fields_autoplaced yes)
  (property "Reference" "R3" (at 181.61 46.9899 0) (show_name no) (do_not_autoplace no) (effects (font (size 1.27 1.27)) (justify left)))
  (property "Value" "470" (at 181.61 49.5299 0) (show_name no) (do_not_autoplace no) (effects (font (size 1.27 1.27)) (justify left)))
  (property "Footprint" "" (at 177.292 48.26 90) (hide yes) (show_name no) (do_not_autoplace no) (effects (font (size 1.27 1.27))))
  (property "Datasheet" "" (at 179.07 48.26 0) (hide yes) (show_name no) (do_not_autoplace no) (effects (font (size 1.27 1.27))))
  (property "Description" "Resistor" (at 179.07 48.26 0) (hide yes) (show_name no) (do_not_autoplace no) (effects (font (size 1.27 1.27))))
  (pin "2")
  (pin "1"))
 (sheet_instances
  (path ""
   (page "1")))
 (embedded_fonts no))
